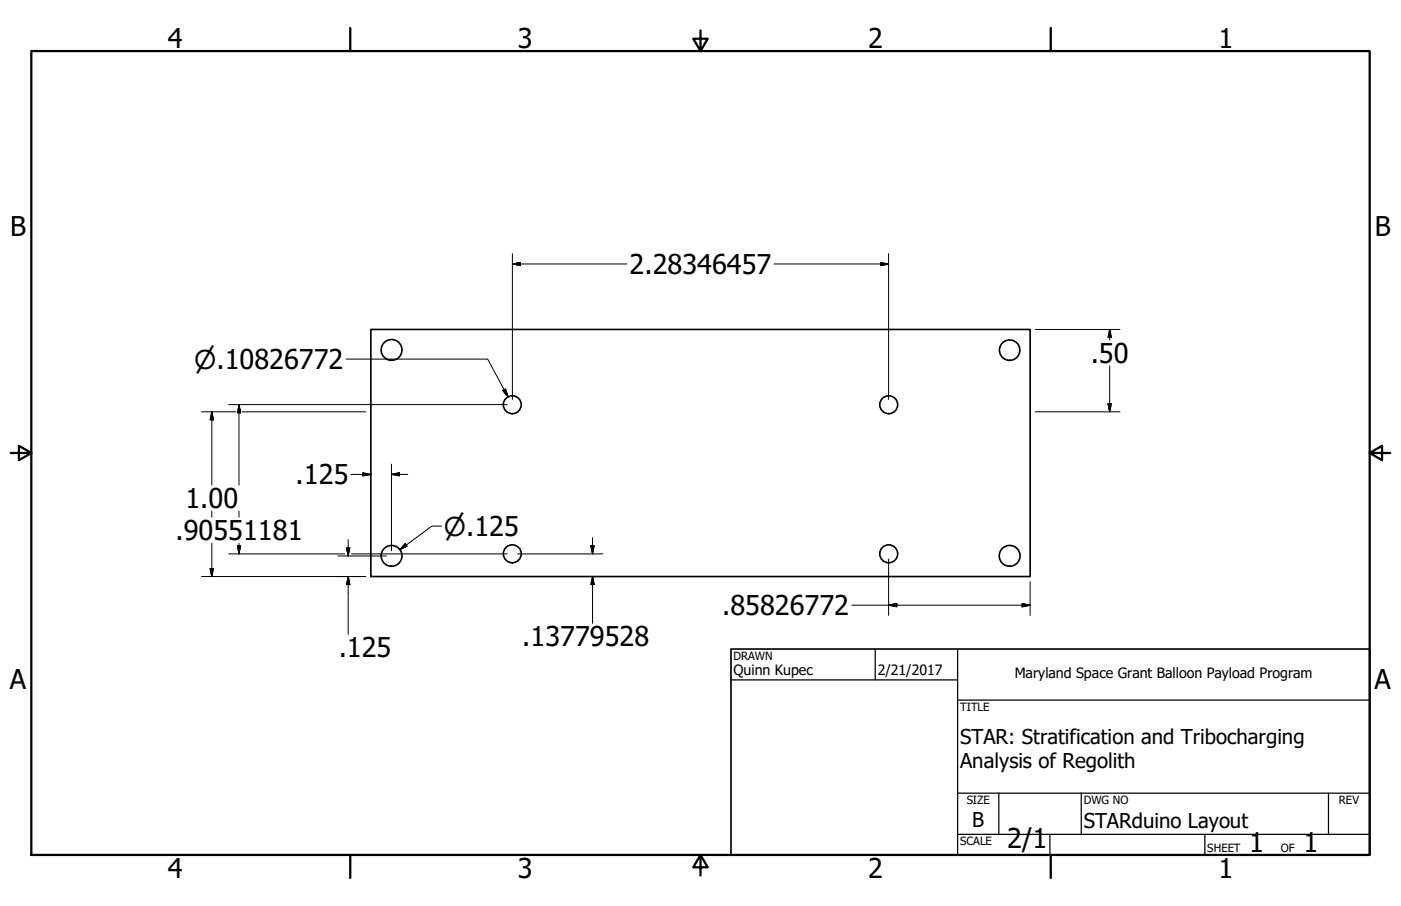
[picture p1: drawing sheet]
<svg xmlns="http://www.w3.org/2000/svg" width="432mm" height="279mm" viewBox="0 0 432 279" stroke-linecap="round" stroke-linejoin="round" font-family="sans-serif">
<!-- layer: Visible (ANSI) -->
<g fill="none" stroke="#000" stroke-width=".51">
<path d="M114.3 101.6h203.2v76.2h-203.2z"/>
<circle cx="120.7" cy="107.9" r="3.2"/>
<circle cx="311.2" cy="108" r="3.1"/>
<circle cx="157.9" cy="124.8" r="2.76"/>
<circle cx="273.9" cy="124.8" r="2.76"/>
<circle cx="120.7" cy="171.4" r="3.2"/>
<circle cx="157.9" cy="170.8" r="2.76"/>
<circle cx="273.9" cy="170.8" r="2.76"/>
<circle cx="311.2" cy="171.4" r="3.2"/>
</g>
<!-- layer: Border (ANSI) -->
<path d="M9.7 15.7h412.4v248h-412.4zM107.9 8.6v7.1M215.9 9.4v6.3l-2.2-3.8h4.4l-2.2 3.8M323.8 8.6v7.1M3.3 139.7h6.4l-3.9-2.2v4.4l3.9-2.2M422.1 139.7l3.9 2.2v-4.4l-3.9 2.2h6.4M107.9 263.7v7.1M215.9 263.7l2.2 3.8h-4.4l2.2-3.8v6.3M323.8 263.7v7.1" fill="none" stroke="#000" stroke-width=".7"/>
<!-- layer: Title (ANSI) -->
<path d="M225.3 209.7h69.8M269.7 200.2v9.5M295.1 215.9h127M295.1 200.2v63.5M295.1 257.3h127M295.1 244.6h127M307.8 244.6v12.7M323.6 257.3v6.4M333.2 244.6v12.7M371.3 257.3v6.4M409.4 244.6v12.7" fill="none" stroke="#000" stroke-width=".38"/>
<path d="M225.3 200.2h196.8v63.5h-196.8z" fill="none" stroke="#000" stroke-width=".51"/>
<!-- layer: Dimension (ANSI) -->
<g fill="none" stroke="#000" stroke-width=".31">
<path d="M157.9 78.2v45M273.9 78.2v45M157.9 81.4l2.5-.4v.9zM157.9 81.4h35.3M238.6 81.4h35.3M271.4 81l2.5 .4-2.5 .5zM106.7 110.7h43.6l6.3 11.7M319.1 101.6h26.1M342 101.6l.5 2.5h-1zM342 101.6v3.3M342 112.8v14.2M62.1 127h10.6"/>
<path d="M65.3 127l.5 2.5h-1zM65.3 127v22.6M70.5 124.8h85.8M73.7 124.8l.5 2.5h-1zM73.7 124.8v24.8M74.7 127h38M154.9 120.4l.9-.4 .8 2.4zM319.1 127h26.1M341.5 124.5h1l-.5 2.5zM65.3 157.6v1.9M73.7 157.6v1.9M108.2 146.3h6.1"/>
<path d="M111.8 145.8l2.5 .5-2.5 .4zM120.6 146.3l2.5-.5v.9zM120.6 146.3h5.1M120.6 143.1v26.8M62.1 177.8h50.6M64.8 175.3h1l-.5 2.5zM65.3 167.5v10.3M70.5 170.8h35.8M73.2 168.3h1l-.5 2.5zM73.7 167.5v3.3M104.1 171.4h15M106.8 169h1l-.5 2.4z"/>
<path d="M107.3 177.8l.5 2.5h-1zM107.3 166.4v5M107.3 177.8v17.8M108.3 170.8h48M124.9 167.6l.6 .9-2.3 1zM136.1 162.2h-3l-9.9 7.3M159.5 170.8h26.3M182.1 168.3h1l-.5 2.5zM182.6 177.8l.5 2.5h-1zM182.6 165.8v5M182.6 177.8v14.4M273.9 172.4v17.4"/>
<path d="M317.5 179.4v10.4M262.5 186.6h55M273.9 186.6l2.5-.5v1zM315 186.1l2.5 .5-2.5 .5z"/>
</g>
<g fill="#000" stroke="#000" stroke-width=".31">
<path d="M157.9 81.4l2.5-.4zM157.9 81.4l2.5-.4v.9zM271.4 81.9l2.5-.5zM271.4 81l2.5 .4-2.5 .5zM342 101.6l.5 2.5zM342 101.6l.5 2.5h-1zM65.3 127l.5 2.5zM65.3 127l.5 2.5h-1zM73.7 124.8l.5 2.5zM73.7 124.8l.5 2.5h-1zM154.9 120.4l1.7 2zM154.9 120.4l.9-.4 .8 2.4z"/>
<path d="M341.5 124.5l.5 2.5zM341.5 124.5h1l-.5 2.5zM111.8 146.7l2.5-.4zM111.8 145.8l2.5 .5-2.5 .4zM120.6 146.3l2.5-.5zM120.6 146.3l2.5-.5v.9zM64.8 175.3l.5 2.5zM64.8 175.3h1l-.5 2.5zM73.2 168.3l.5 2.5zM73.2 168.3h1l-.5 2.5zM106.8 169l.5 2.4zM106.8 169h1l-.5 2.4z"/>
<path d="M124.9 167.6l-1.7 1.9zM124.9 167.6l.6 .9-2.3 1zM182.1 168.3l.5 2.5zM182.1 168.3h1l-.5 2.5zM107.3 177.8l.5 2.5zM107.3 177.8l.5 2.5h-1zM182.6 177.8l.5 2.5zM182.6 177.8l.5 2.5h-1zM273.9 186.6l2.5-.5zM273.9 186.6l2.5-.5v1zM315 187.1l2.5-.5zM315 186.1l2.5 .5-2.5 .5z"/>
</g>
<g font-size="8.4">
<text x="51.7" y="14.7">4</text>
<text x="159.6" y="14.7">3</text>
<text x="267.6" y="14.7">2</text>
<text x="375.5" y="14.7">1</text>
<text x="3.1" y="72.9">B</text>
<text x="423.7" y="72.9">B</text>
<text x="194.1" y="84.5">2.28346457</text>
<text x="336.2" y="112">.50</text>
<text x="91.1" y="149.4">.125</text>
<text x="57.1" y="156.7">1.00</text>
<text x="54.1" y="166.6">.90551181</text>
<text x="222.6" y="189.7">.85826772</text>
<text x="104.4" y="202.7">.125</text>
<text x="161" y="199.3">.13779528</text>
<text x="3" y="212.6">A</text>
<text x="423.7" y="212.6">A</text>
<text x="310.5" y="261.6">2/1</text>
<text x="385" y="262.8">1</text>
<text x="401.7" y="262.8">1</text>
<text x="51.7" y="270.8">4</text>
<text x="159.6" y="270.8">3</text>
<text x="267.6" y="270.8">2</text>
<text x="375.5" y="270.8">1</text>
</g>
<g font-size="8">
<text x="59.9" y="113.7">⌀.10826772</text>
<text x="136.8" y="165.2">⌀.125</text>
</g>
<g font-size="6.3">
<text x="295.9" y="229.3">STAR: Stratification and Tribocharging</text>
<text x="295.9" y="236.9">Analysis of Regolith</text>
<text x="299.7" y="255.1">B</text>
<text x="334" y="255.3">STARduino Layout</text>
</g>
<g font-size="4.4">
<text x="226.1" y="208">Quinn Kupec</text>
<text x="270.5" y="208.2">2/21/2017</text>
<text x="312.7" y="209.2">Maryland Space Grant Balloon Payload Program</text>
</g>
<g font-size="3.5">
<text x="226.1" y="203.5">DRAWN</text>
<text x="295.9" y="219.2">TITLE</text>
<text x="297.9" y="248">SIZE</text>
<text x="334" y="248">DWG NO</text>
<text x="412.7" y="247.9">REV</text>
<text x="295.9" y="260.7">SCALE</text>
<text x="372.1" y="262.8">SHEET</text>
<text x="394.8" y="262.8">OF</text>
</g>
</svg>
